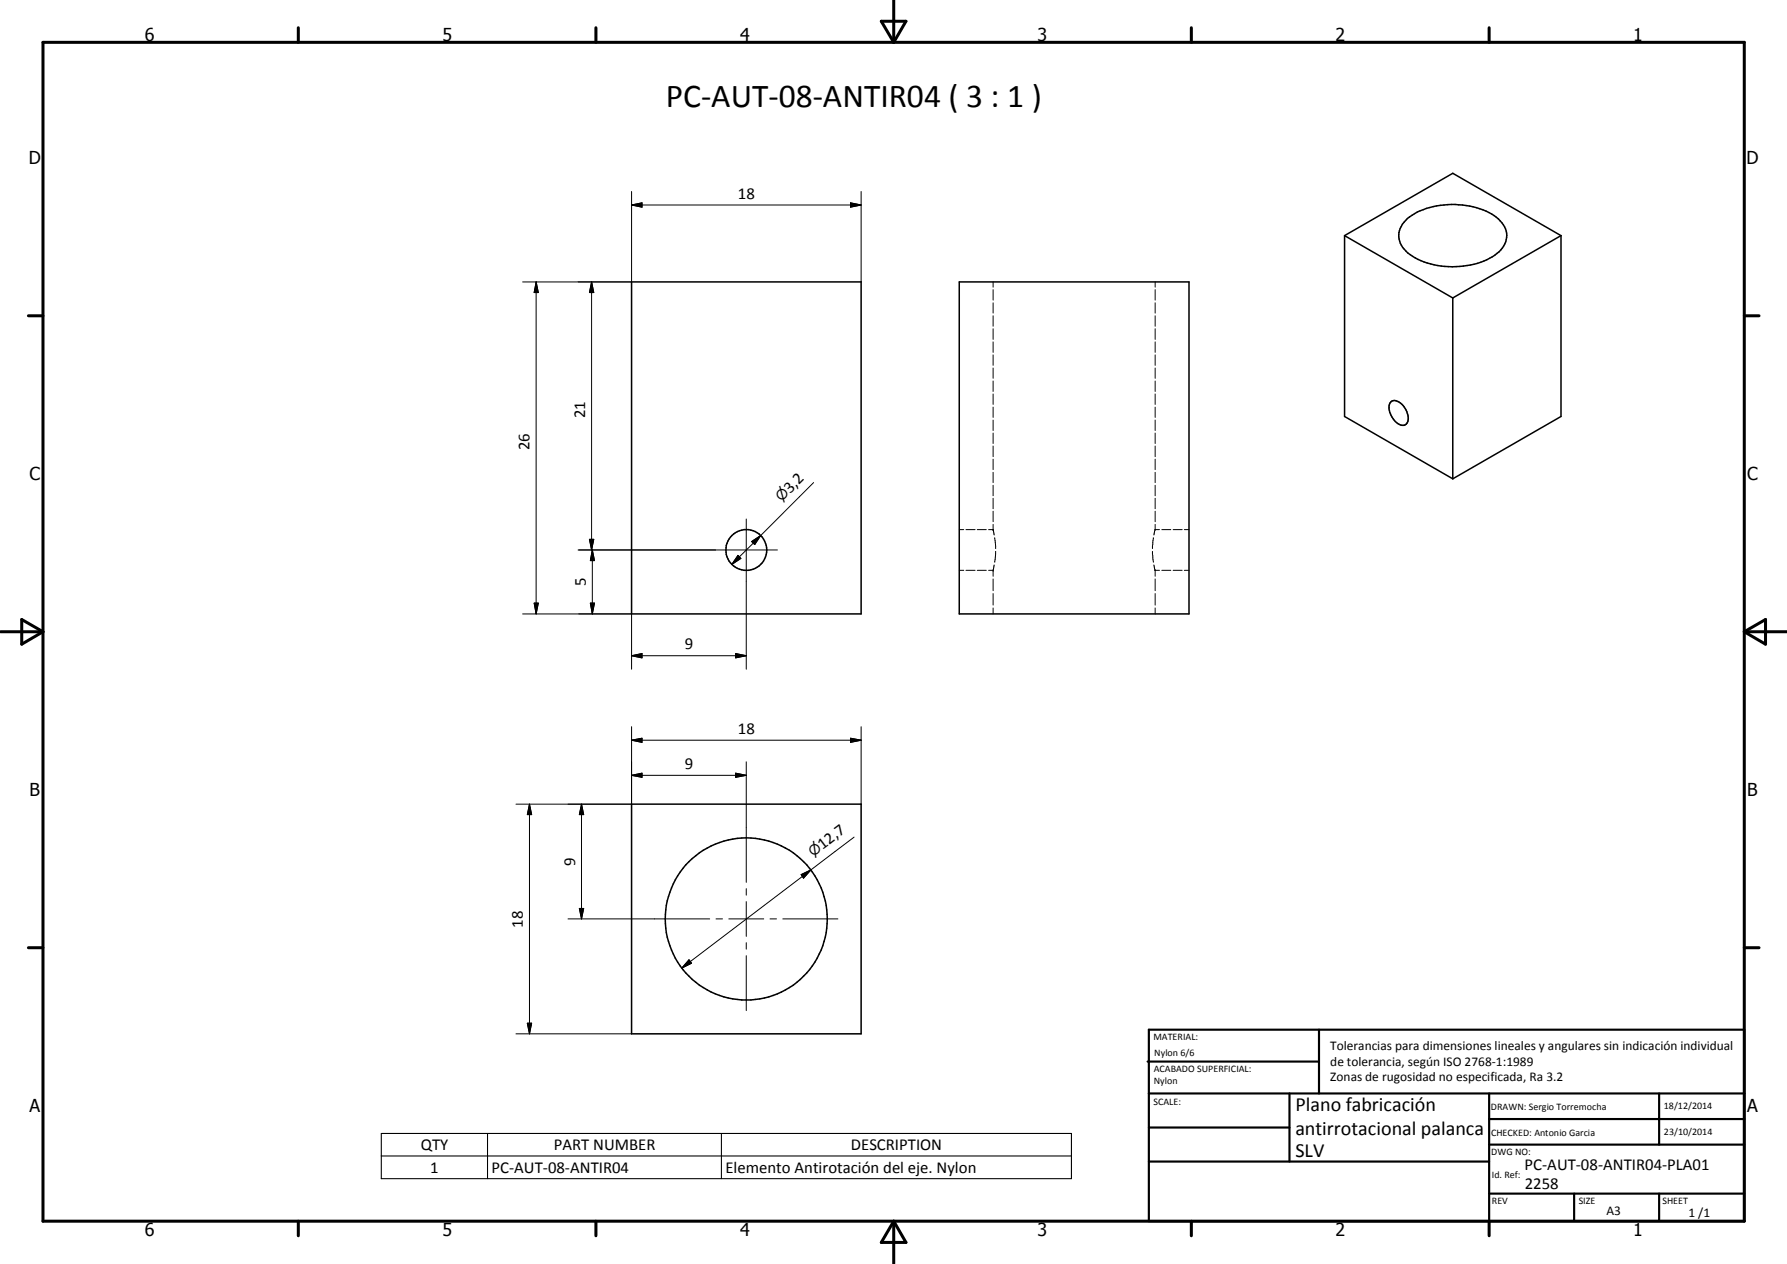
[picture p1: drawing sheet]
<svg xmlns="http://www.w3.org/2000/svg" width="420mm" height="297mm" viewBox="0 0 420 297" stroke-linecap="round" stroke-linejoin="round" font-family="sans-serif">
<g fill="none" stroke="#000" stroke-width=".35">
<path d="M316.1 55.4v42.5l25.5 14.6M316.1 55.4l25.5 14.6M316.1 55.4l25.5-14.7 25.4 14.7M330.9 51.4a18.1 18.1 0 0 1 13-3.2 12.9 12.9 0 0 1 9.6 4.6 4.9 4.9 0 0 1-1.6 6.8 18.7 18.7 0 0 1-17.1 2 8.5 8.5 0 0 1-5.7-4.9 5 5 0 0 1 1.8-5.3zM367 55.4v42.5l-25.4 14.6M367 55.4l-25.4 14.6M148.5 66.3h54v78h-54zM225.5 66.3h54.1v78h-54.1zM341.6 70v42.5M327.1 94.4a2.38 2.38 0 0 1 3 1.2 3.5 3.5 0 0 1 .5 4.1 2.12 2.12 0 0 1-2.8-.9 4.2 4.2 0 0 1-1-4zM148.5 189h54v54h-54z"/>
<circle cx="175.5" cy="129.2" r="4.8"/>
<circle cx="175.5" cy="215.9" r="19.1"/>
</g>
<g fill="none" stroke="#000" stroke-width=".24">
<path d="M148.5 48.2l2.4-.5v1zM148.5 48.2h54M148.5 45v21.3h-25.6M200 47.7l2.5 .5-2.5 .5zM202.5 45v21.3M126.1 66.3l.5 2.4h-1zM126.1 66.3v78M139.1 66.3l.5 2.4h-1zM139.1 66.3v62.9M233.5 66.3v1.2M233.5 68.1v2.4M233.5 71.2v2.4"/>
<path d="M233.5 74.2v2.5M233.5 77.3v2.5M271.6 66.3v1.2M271.6 68.1v2.4M271.6 71.2v2.4M271.6 74.2v2.5M271.6 77.3v2.5M233.5 80.3v2.5M233.5 83.4v2.5M233.5 86.5v2.4M233.5 89.5v2.5M233.5 92.6v2.4"/>
<path d="M233.5 95.7v2.4M233.5 98.7v2.5M271.6 80.3v2.5M271.6 83.4v2.5M271.6 86.5v2.4M271.6 89.5v2.5M271.6 92.6v2.4M271.6 95.7v2.4M271.6 98.7v2.5M191.3 113.4l-12.5 12.5M233.5 101.8v2.4M233.5 104.8v2.5"/>
<path d="M233.5 107.9v2.5M233.5 111v2.4M233.5 114v2.5M233.5 117.1v2.4M271.6 101.8v2.4M271.6 104.8v2.5M271.6 107.9v2.5M271.6 111v2.4M271.6 114v2.5M271.6 117.1v2.4M135.9 129.2h46.9M138.6 126.7h1l-.5 2.5z"/>
<path d="M139.3 129.2l.5 2.5h-1zM139.3 129.2v15.1M173.5 130.5l.7 .7-2.1 1.4zM175.5 122v35.3M176.7 127.3l2.1-1.4-1.4 2.1zM178.8 125.9l-6.7 6.7M225.5 124.5h1.1M225.5 134h1.1M227.1 124.5h2.2M227.1 134h2.2M229.8 124.5h2.1M229.8 134h2.1"/>
<path d="M232.4 124.5h1.1M232.4 134h1.1M233.5 134h.1M233.5 124.5h.1M233.5 120.1v2.5M233.5 123.2v1.3l.3 1.2M233.5 136.1v2.7M233.5 139.5v2.7M233.8 132.8l-.3 1.2v1.4M233.9 126.4l.2 2.5M234.1 129.6l-.2 2.5M271 129.6l.2 2.5"/>
<path d="M271.2 126.4l-.2 2.5M271.3 132.8l.3 1.2h1M271.6 120.1v2.5M271.6 123.2v1.3M271.6 134v1.4M271.6 136.1v2.7M271.6 139.5v2.7M272.6 124.5h-1l-.3 1.2M273.2 124.5h2.1M273.2 134h2.1M275.8 124.5h2.1M275.8 134h2.1"/>
<path d="M278.5 124.5h1.1M278.5 134h1.1M122.9 144.3h25.6v13M125.6 141.7h1l-.5 2.6zM138.8 141.7h1l-.5 2.6zM148.5 154.1l2.4-.5v1zM148.5 154.1h27M173 153.6l2.5 .5-2.5 .5zM233.5 142.9v1.4M271.6 142.9v1.4M148.5 173.9l2.4-.4v1zM148.5 170.8v18.2h-27.2"/>
<path d="M148.5 173.9h54M175.5 179v28.3M200 173.5l2.5 .4-2.5 .6zM202.5 170.8v18.2M124.5 189l.5 2.4h-1zM124.5 189v54M136.7 189l.5 2.4h-1zM136.7 189v26.9M148.5 182.2l2.4-.5v1zM148.5 182.2h27M173 181.7l2.5 .5-2.5 .5zM200.8 196.7l-10.1 7.7"/>
<path d="M133.6 215.9h33.3M136.2 213.5h1l-.5 2.4zM168.3 215.9h1.6M171.4 215.9h8.2M175.5 208.8v1.6M175.5 211.9v8.1M181 215.9h1.6M184.1 215.9h12.9M188.4 205.5l2.3-1.1-1.8 2zM190.7 204.4l-30.4 23.1M162 225.6l.6 .8-2.3 1.1zM175.5 221.5v1.6"/>
<path d="M175.5 224.6v12.9M121.3 243h27.2M124 240.5h1l-.5 2.5z"/>
</g>
<g fill="none" stroke="#000" stroke-width=".71">
<path d="M10.1 9.9h400v277.1h-400zM70.1 6.5v3.4M140.1 6.5v3.4M207.2 5h5.8l-2.9 4.9zM210.1 0v9.9M280.1 6.5v3.4M350.1 6.5v3.4M6.7 74.2h3.4M410.1 74.2h3.5M.1 148.5h10M5.1 145.6l5 2.9-5 2.9zM410.1 148.5h10"/>
<path d="M410.1 148.5l5-2.9v5.8zM6.7 222.7h3.4M410.1 222.7h3.5M70.1 287v3.4M140.1 287v3.4M210.1 287v10M210.1 287l2.9 5h-5.8zM280.1 287v3.4M350.1 287v3.4"/>
</g>
<g fill="none" stroke="#000" stroke-width=".51">
<path d="M269.8 249.5h40.3M270.1 242h140v45h-140zM270.1 257h140M303.2 257v16M310.1 242v15M350.1 257v30M390.1 257v12M270.1 265h33.1M270.1 273h80M350.1 269h60M350.1 263h60M350.1 280.5h60"/>
<path d="M370.1 280.5v6.5M390.1 280.5v6.5"/>
</g>
<path d="M89.7 266.4h162.2v10.6h-162.2zM89.7 271.7h162.2M114.6 266.4v10.6M169.6 266.4v10.6" fill="none" stroke="#000" stroke-width=".25"/>
<g fill="#000">
<path d="M148.5 48.2l2.4-.5v1zM200 47.7l2.5 .5-2.5 .5zM126.1 66.3l.5 2.4h-1zM139.1 66.3l.5 2.4h-1zM138.6 126.7h1l-.5 2.5zM139.3 129.2l.5 2.5h-1zM173.5 130.5l.7 .7-2.1 1.4zM176.7 127.3l2.1-1.4-1.4 2.1zM125.6 141.7h1l-.5 2.6zM138.8 141.7h1l-.5 2.6zM148.5 154.1l2.4-.5v1zM173 153.6l2.5 .5-2.5 .5z"/>
<path d="M148.5 173.9l2.4-.4v1zM200 173.5l2.5 .4-2.5 .6zM124.5 189l.5 2.4h-1zM136.7 189l.5 2.4h-1zM148.5 182.2l2.4-.5v1zM173 181.7l2.5 .5-2.5 .5zM136.2 213.5h1l-.5 2.4zM188.4 205.5l2.3-1.1-1.8 2zM162 225.6l.6 .8-2.3 1.1zM124 240.5h1l-.5 2.5z"/>
</g>
<text font-size="7.9" x="156.6" y="25.1">PC-AUT-08-ANTIR04 ( 3 : 1 )</text>
<g font-size="4.7">
<text x="304.6" y="261.2">Plano fabricación</text>
<text x="304.6" y="266.6">antirrotacional palanca</text>
<text x="304.6" y="272">SLV</text>
</g>
<g font-size="4.2">
<text x="34" y="9.6">6</text>
<text x="104" y="9.6">5</text>
<text x="174" y="9.6">4</text>
<text x="244" y="9.6">3</text>
<text x="314" y="9.6">2</text>
<text x="384" y="9.6">1</text>
<text x="6.8" y="38.7">D</text>
<text x="410.6" y="38.7">D</text>
<text x="7" y="112.9">C</text>
<text x="410.8" y="112.9">C</text>
<text x="7" y="187.1">B</text>
<text x="410.8" y="187.1">B</text>
<text x="7" y="261.4">A</text>
<text x="410.8" y="261.4">A</text>
<text x="34" y="290.4">6</text>
<text x="104" y="290.4">5</text>
<text x="174" y="290.4">4</text>
<text x="244" y="290.4">3</text>
<text x="314" y="290.4">2</text>
<text x="384" y="290.4">1</text>
</g>
<g font-size="3.9">
<text x="173.5" y="46.7">18</text>
<text x="137.6" y="98.3" transform="rotate(-90 137.6 98.3)">21</text>
<text x="124.5" y="105.7" transform="rotate(-90 124.5 105.7)">26</text>
<text x="185.7" y="116" transform="rotate(-45 185.7 116)">3,2</text>
<text x="137.7" y="137.8" transform="rotate(-90 137.7 137.8)">5</text>
<text x="161" y="152.5">9</text>
<text x="173.5" y="172.4">18</text>
<text x="161" y="180.6">9</text>
<text x="135.2" y="203.5" transform="rotate(-90 135.2 203.5)">9</text>
<text x="193.4" y="199.7" transform="rotate(-37 193.4 199.7)">12,7</text>
<text x="122.9" y="218" transform="rotate(-90 122.9 218)">18</text>
<text x="98.9" y="270.3">QTY</text>
<text x="101.2" y="275.6">1</text>
<text x="115.6" y="275.6">PC-AUT-08-ANTIR04</text>
<text x="130.2" y="270.3">PART NUMBER</text>
<text x="170.5" y="275.7">Elemento Antirotación del eje. Nylon</text>
<text x="200.1" y="270.3">DESCRIPTION</text>
<text x="358.5" y="275">PC-AUT-08-ANTIR04-PLA01</text>
<text x="358.5" y="279.4">2258</text>
</g>
<g font-size="3.3">
<text x="183.8" y="118" transform="rotate(-45 183.8 118)">n</text>
<text x="191.2" y="201.4" transform="rotate(-37 191.2 201.4)">n</text>
</g>
<g font-size="3.1">
<text x="312.7" y="246.8">Tolerancias para dimensiones lineales y angulares sin indicación individual</text>
<text x="312.7" y="250.4">de tolerancia, según ISO 2768-1:1989</text>
<text x="312.7" y="254">Zonas de rugosidad no especificada, Ra 3.2</text>
<text x="377.7" y="285.6">A3</text>
<text x="397" y="285.9">1 /1</text>
</g>
<g font-size="2.4">
<text x="271.2" y="244.4">MATERIAL:</text>
<text x="271.3" y="252">ACABADO SUPERFICIAL:</text>
<text x="271.4" y="248.1">Nylon 6/6</text>
<text x="271.3" y="254.6">Nylon</text>
<text x="271.2" y="259.7">SCALE:</text>
<text x="350.6" y="260.8">DRAWN: Sergio Torremocha</text>
<text x="391.2" y="260.6">18/12/2014</text>
<text x="350.6" y="267">CHECKED: Antonio Garcia</text>
<text x="391.2" y="266.7">23/10/2014</text>
<text x="350.6" y="271.4">DWG NO:</text>
<text x="350.8" y="276.9">Id. Ref:</text>
<text x="350.8" y="282.8">REV</text>
<text x="371.2" y="282.9">SIZE</text>
<text x="390.9" y="282.9">SHEET</text>
</g>
</svg>
